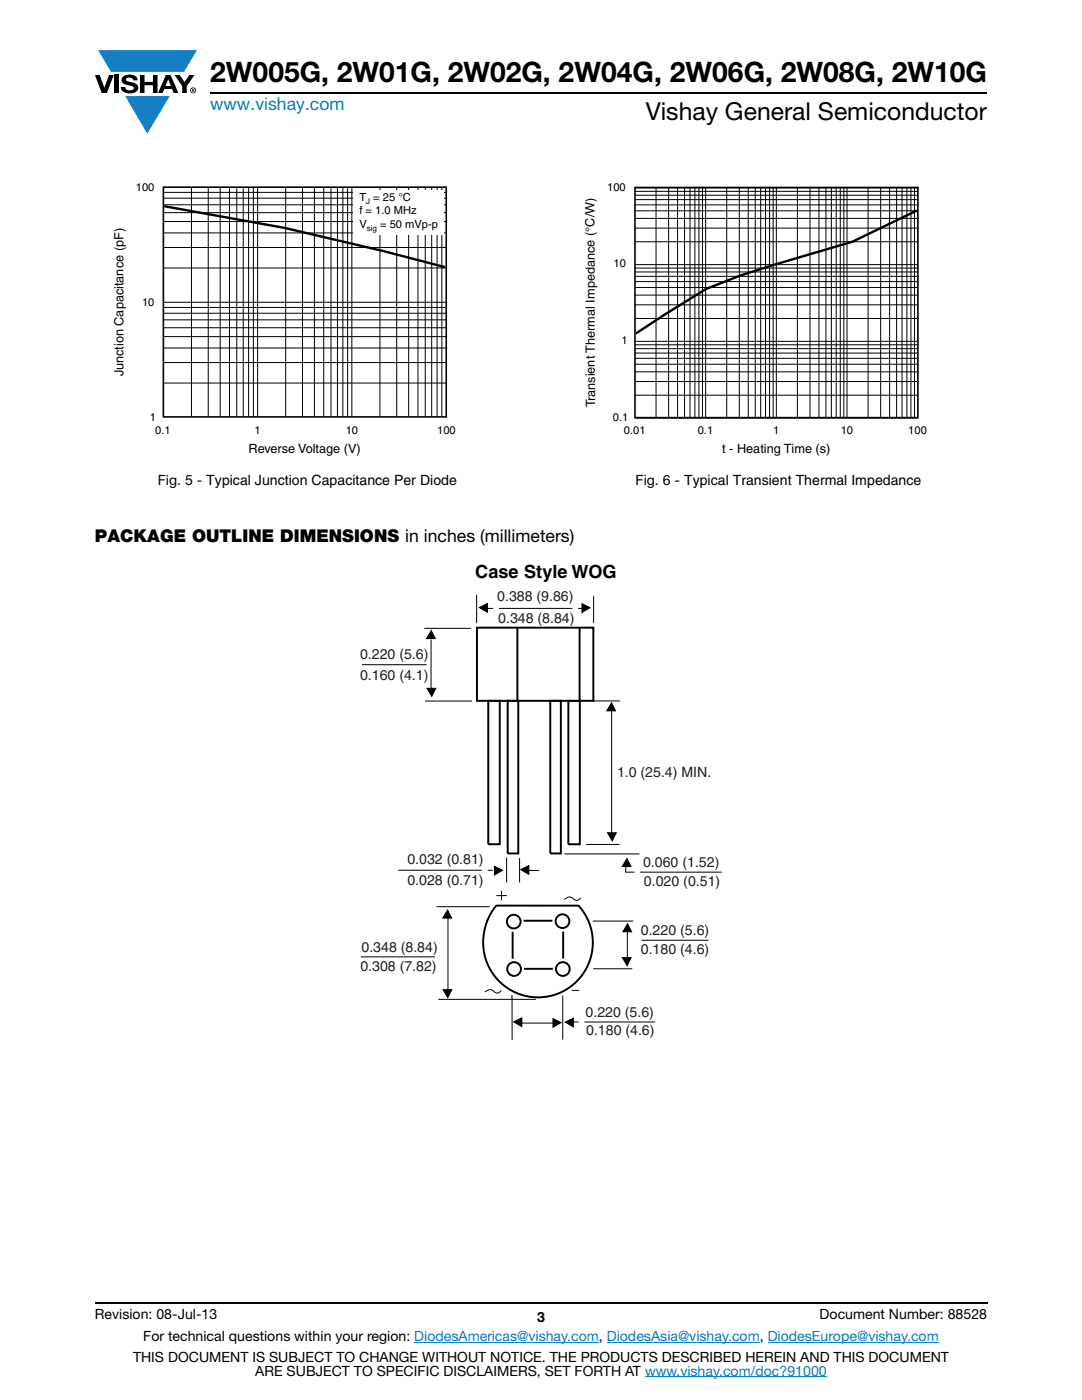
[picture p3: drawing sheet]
<svg xmlns="http://www.w3.org/2000/svg" width="216mm" height="279mm" viewBox="0 0 216 279" stroke-linecap="round" stroke-linejoin="round" font-family="sans-serif">
<g fill="#147fc3">
<path d="M19.6 10h19.7l-2.6 4.3h-1.1h-13.5z"/>
<path d="M25 19.2h8.9l-4.5 7.5z"/>
</g>
<g fill="#000">
<path d="M18.9 15h1l.9 2.5 1-2.5h.9l-1.4 3.6h-1zM22.9 15h.9v3.6h-.9zM24.6 15.3a2.1 2.1 0 0 1 2.8 .3l.1 .4h-.9a.79 .79 0 0 0-.7-.5 .79 .79 0 0 0-.8 .4l.3 .3 1 .2a1.08 1.08 0 0 1 1.2 1 1.08 1.08 0 0 1-1.1 1.2 1.73 1.73 0 0 1-2.4-1.2h.9a.96 .96 0 0 0 .8 .6 .96 .96 0 0 0 .9-.4 1.31 1.31 0 0 0-1.2-.6 1.03 1.03 0 0 1-1.1-.6 1.03 1.03 0 0 1 .2-1.1zM27.9 15h.9v1.3h1.7v-1.3h.9v3.6h-.9v-1.6h-1.7v1.6h-.9zM34.8 15h1.1l.9 1.4 1-1.4h1l-1.5 2.2v1.4h-.9v-1.4z"/>
<path d="M33.6 15.9l.5 1.3h-1.1zM33.1 15l-1.6 3.6h1l.3-.8h1.5l.3 .8h1l-1.6-3.6z"/>
<path d="M38.4 17.8h.2v.2h-.2zM38.3 17.7v.7h.1v-.3l.4 .3-.2-.3 .2-.2-.1-.2z"/>
<path d="M38.1 18a.46 .46 0 0 1 .9 0 .46 .46 0 0 1-.9 0zM37.9 18a.6 .6 0 0 0 1.2 0 .6 .6 0 0 0-1.2 0z"/>
</g>
<path d="M42 18.6h155M18.9 260h178.1" fill="none" stroke="#000" stroke-width=".36"/>
<path d="M82.7 267.9h36.8M121.1 267.9h30.5M128.7 274.8h36.3M153.2 267.9h34.1" fill="none" stroke="#007ec4" stroke-width=".2"/>
<path d="M22.4 36.2h68.6v54.8h-68.6z" fill="#fff"/>
<g fill="none" stroke="#000" stroke-width=".2">
<path d="M32.6 39.6h56.4M32.6 38.4h56.4M38.2 37.4v45.7M41.6 37.4v45.7M43.9 37.4v45.7M45.8 37.4v45.7M47.2 37.4v45.7M48.5 37.4v45.7M49.6 37.4v45.7M50.6 37.4v45.7M51.4 37.4v45.7M57 37.4v45.7"/>
<path d="M60.4 37.4v45.7M62.7 37.4v45.7M64.6 37.4v45.7M66 37.4v45.7M67.3 37.4v45.7M68.4 37.4v45.7M69.4 37.4v45.7M70.2 37.4v45.7M75.8 37.4v45.7M79.2 37.4v45.7M81.5 37.4v45.7M83.4 37.4v45.7"/>
<path d="M84.9 37.4v45.7M86.1 37.4v45.7M87.2 37.4v45.7M88.2 37.4v45.7M32.6 53.5h56.4M32.6 49.4h56.4M32.6 46.5h56.4M32.6 44.2h56.4M32.6 40.9h56.4M32.6 42.4h56.4M32.6 76.4h56.4M32.6 72.4h56.4"/>
<path d="M32.6 69.4h56.4M32.6 67.2h56.4M32.6 62.5h56.4M32.6 63.8h56.4M32.6 65.4h56.4M32.6 61.4h56.4M32.6 60.3h56.4"/>
</g>
<path d="M32.6 37.4h56.4v45.8h-56.4z" fill="none" stroke="#000" stroke-width=".32"/>
<path d="M32.8 41.2l24 4.3 19.8 4.6 12.2 3.2" fill="none" stroke="#000" stroke-width=".48"/>
<g fill="#fff">
<path d="M70.5 38h18.1v8.8h-18.1z"/>
<path d="M116.5 36.2h68.5v54.9h-68.5z"/>
</g>
<g fill="none" stroke="#000" stroke-width=".2">
<path d="M126.7 39h56.4M126.7 39.8h56.4M126.7 38.2h56.4M126.7 37.5h56.4M130.9 37.5v45.8M133.4 37.5v45.8M135.2 37.5v45.8M136.6 37.5v45.8M137.7 37.5v45.8M138.7 37.5v45.8M139.5 37.5v45.8M140.2 37.5v45.8"/>
<path d="M140.8 37.5v45.8M145 37.5v45.8M147.5 37.5v45.8M149.3 37.5v45.8M150.7 37.5v45.8M151.8 37.5v45.8M152.8 37.5v45.8M153.6 37.5v45.8M154.3 37.5v45.8M154.9 37.5v45.8M159.1 37.5v45.8M161.6 37.5v45.8"/>
<path d="M163.4 37.5v45.8M164.8 37.5v45.8M165.9 37.5v45.8M166.9 37.5v45.8M167.7 37.5v45.8M168.4 37.5v45.8M169 37.5v45.8M173.2 37.5v45.8M175.7 37.5v45.8M177.5 37.5v45.8M178.9 37.5v45.8M180 37.5v45.8"/>
<path d="M181 37.5v45.8M181.8 37.5v45.8M182.5 37.5v45.8M126.7 58.9h56.4M126.7 57.4h56.4M126.7 54.3h56.4M126.7 55.2h56.4M126.7 56.2h56.4M126.7 53.5h56.4M126.7 52.8h56.4M126.7 48.2h56.4M126.7 45.5h56.4"/>
<path d="M126.7 43.6h56.4M126.7 42.1h56.4M126.7 40.9h56.4M126.7 78.9h56.4M126.7 76.1h56.4M126.7 74.2h56.4M126.7 72.7h56.4M126.7 69.6h56.4M126.7 70.5h56.4M126.7 71.5h56.4M126.7 68.8h56.4M126.7 68.1h56.4"/>
<path d="M126.7 63.6h56.4M126.7 60.8h56.4M126.7 83.4h56.4"/>
</g>
<path d="M126.7 37.4h56.5v45.9h-56.5z" fill="none" stroke="#000" stroke-width=".32"/>
<path d="M182.9 42l-12.8 6.2-15.2 4.5-7.1 2.3-6.9 2.7-8.4 5.2-5.6 3.7" fill="none" stroke="#000" stroke-width=".48"/>
<path d="M71.8 112.2h72.3v95.4h-72.3z" fill="#fff"/>
<g fill="none" stroke="#000" stroke-width=".2">
<path d="M95.1 118.8v5.5M118.4 119.1l.1 5.2M72.2 132.7h12.9M84.7 125.4h9.2M84.9 139.9h9.2M85.2 137.4h1.8l-.8 1.6zM86 127.7v10M86.1 125.8l.8 1.6h-1.8zM95.7 121.3l1.6-.9v1.8zM96.3 121.4h20.7M116.1 120.5l1.6 .8-1.6 .9zM118.4 139.9h5.2"/>
<path d="M122 140.3l.8 1.6h-1.7zM122 141.1v26.1M79.5 173.7h18.8M98.7 172.9l1.6 .8-1.6 .9zM99.1 178.7h2M100.1 177.9v1.7M101.1 171.2v4.8M103.7 171.3v4.7M103.9 173.6l1.6-.9v1.8zM104.8 173.7h2.7M112.7 170.4h14.8M115.9 179.2a.88 .88 0 0 1-1.6 .1 1.18 1.18 0 0 0-1.7 .2"/>
<path d="M117 168.5h6.5M121.2 166.2h1.8l-.8 1.6zM125 171.7l-.2 2.4h19.2M125.1 171.3l.8 1.6h-1.7zM72 191h14.8M87.2 181h10.4M87.6 199.4h19.3M88.4 197.5h1.7l-.8 1.6zM89.3 181.6l.8 1.6h-1.7zM89.4 182v16.2M100 197.7a.88 .88 0 0 1-1.5 .1 1.18 1.18 0 0 0-1.7 .2M102.2 198.6v8.9"/>
<path d="M112.3 198.8v8.6M114.2 197.6h1.3M118.3 183.8h8M118.4 193.3h7.7M124.2 191.1h1.7l-.8 1.6zM125.2 185v6.2M125.2 184.4l.8 1.6h-1.7zM128.1 187.6h13.2M102.5 203.9l1.6-.8v1.8zM103.7 204.2h7.2M110.3 203.3l1.6 .8-1.6 .9zM112.8 204l1.6-.8v1.7z"/>
<path d="M114 204h16.6"/>
</g>
<g fill="none" stroke="#000" stroke-width=".39">
<path d="M95.2 125.3h23.2v14.6h-23.2zM97.4 139.9h2.3v28.6h-2.3zM101.3 139.9h2.1v30.4h-2.1zM103.2 125.3v14.5M109.8 139.9h2.1v30.4h-2.1zM113.4 139.9h2.3v28.6h-2.3zM115.7 125.3v14.5M99 180.7h16.4a11 11 0 0 1-6.8 18.3 11 11 0 0 1-11-16.1zM102.3 186v5.3M104.5 183.8h5.7M104.6 193.3h5.7M112.4 185.9v5.4"/>
<circle cx="102.5" cy="183.9" r="1.37"/>
<circle cx="102.6" cy="193.4" r="1.37"/>
<circle cx="112.2" cy="183.8" r="1.37"/>
<circle cx="112.3" cy="193.4" r="1.37"/>
</g>
<g fill="#000">
<path d="M86.1 125.8l.8 1.6h-1.8zM85.2 137.4h1.8l-.8 1.6zM95.7 121.3l1.6-.9v1.8zM116.1 120.5l1.6 .8-1.6 .9zM122 140.3l.8 1.6h-1.7zM98.7 172.9l1.6 .8-1.6 .9zM103.9 173.6l1.6-.9v1.8zM121.2 166.2h1.8l-.8 1.6zM125.1 171.3l.8 1.6h-1.7zM89.3 181.6l.8 1.6h-1.7zM88.4 197.5h1.7l-.8 1.6zM102.1 198.6v.7z"/>
<path d="M124.2 191.1h1.7l-.8 1.6zM125.2 184.4l.8 1.6h-1.7zM102.5 203.9l1.6-.8v1.8zM110.3 203.3l1.6 .8-1.6 .9zM112.8 204l1.6-.8v1.7z"/>
</g>
<path d="M99 119.9v2.5M114.8 119.8v2.6M96.7 172.5v2.5M127.2 172.6v2.5M116 202.6v2.6" fill="none" stroke="#fff" stroke-width="1.2" stroke-linecap="butt"/>
<text font-size="5.6" x="42" y="16.4">2W005G, 2W01G, 2W02G, 2W04G, 2W06G, 2W08G, 2W10G</text>
<text font-size="4.9" x="128.8" y="24">Vishay General Semiconductor</text>
<text font-size="3.6" x="94.8" y="115.3">Case Style WOG</text>
<text font-size="3.5" fill="#007ec4" x="42" y="21.9">www.vishay.com</text>
<text font-size="3.5" x="18.9" y="108.2">PACKAGE OUTLINE DIMENSIONS in inches (millimeters)</text>
<g font-size="2.8">
<text x="31.5" y="96.8">Fig. 5 - Typical Junction Capacitance Per Diode</text>
<text x="126.8" y="96.8">Fig. 6 - Typical Transient Thermal Impedance</text>
<text x="18.9" y="263.3">Revision: 08-Jul-13</text>
<text x="107.2" y="263.8">3</text>
<text x="163.6" y="263.3">Document Number: 88528</text>
<text x="28.6" y="267.7">For technical questions within your region: DiodesAmericas@vishay.com, DiodesAsia@vishay.com, DiodesEurope@vishay.com</text>
<text x="26.5" y="271.7">THIS DOCUMENT IS SUBJECT TO CHANGE WITHOUT NOTICE. THE PRODUCTS DESCRIBED HEREIN AND THIS DOCUMENT</text>
<text x="50.9" y="274.6">ARE SUBJECT TO SPECIFIC DISCLAIMERS, SET FORTH AT www.vishay.com/doc?91000</text>
</g>
<g font-size="2.8" fill="#231f20">
<text x="99.2" y="119.9">0.388 (9.86)</text>
<text x="99.4" y="124.3">0.348 (8.84)</text>
<text x="71.8" y="131.4">0.220 (5.6)</text>
<text x="71.8" y="135.7">0.160 (4.1)</text>
<text x="123.1" y="155.1">1.0 (25.4) MIN.</text>
<text x="81.3" y="172.5">0.032 (0.81)</text>
<text x="128.3" y="173">0.060 (1.52)</text>
<text x="81.3" y="176.6">0.028 (0.71)</text>
<text x="128.5" y="176.8">0.020 (0.51)</text>
<text x="72.1" y="189.9">0.348 (8.84)</text>
<text x="127.9" y="186.7">0.220 (5.6)</text>
<text x="127.9" y="190.4">0.180 (4.6)</text>
<text x="71.9" y="193.8">0.308 (7.82)</text>
<text x="116.8" y="202.9">0.220 (5.6)</text>
<text x="117" y="206.6">0.180 (4.6)</text>
</g>
<g font-size="2.5">
<text x="24.6" y="75.1" transform="rotate(-90 24.6 75.1)">Junction Capacitance (pF)</text>
<text x="118.7" y="81.3" transform="rotate(-90 118.7 81.3)">Transient Thermal Impedance (°C/W)</text>
<text x="49.6" y="90.5">Reverse Voltage (V)</text>
<text x="144.1" y="90.5">t - Heating Time (s)</text>
</g>
<g font-size="2.2">
<text x="27.1" y="38.1">100</text>
<text x="71.7" y="40.1">T = 25 °C</text>
<text x="121.2" y="38.1">100</text>
<text x="71.7" y="42.8">f = 1.0 MHz</text>
<text x="71.7" y="45.4">V</text>
<text x="75.8" y="45.4">= 50 mVp-p</text>
<text x="122.4" y="53.4">10</text>
<text x="28.4" y="61.1">10</text>
<text x="124" y="68.7">1</text>
<text x="122.3" y="84">0.1</text>
<text x="29.9" y="84">1</text>
<text x="31" y="86.6">0.1</text>
<text x="50.8" y="86.6">1</text>
<text x="69" y="86.6">10</text>
<text x="87.2" y="86.6">100</text>
<text x="124.5" y="86.7">0.01</text>
<text x="139.2" y="86.7">0.1</text>
<text x="154.3" y="86.7">1</text>
<text x="167.7" y="86.7">10</text>
<text x="181.2" y="86.7">100</text>
</g>
<g font-size="1.6">
<text x="73.1" y="40.7">J</text>
<text x="73.2" y="46.1">sig</text>
</g>
</svg>
